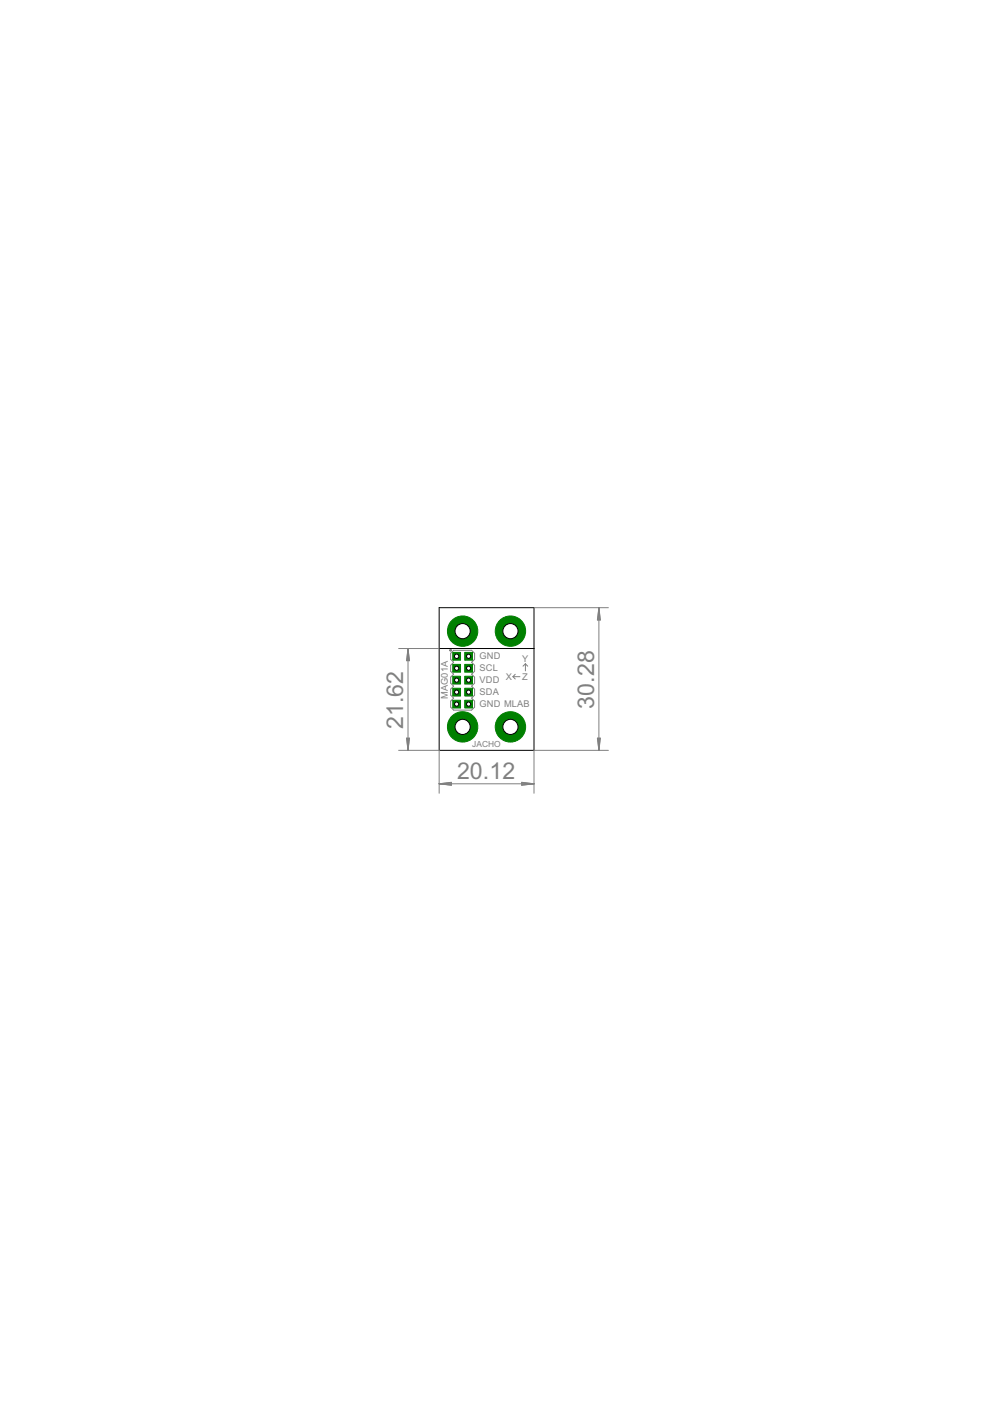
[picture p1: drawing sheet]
<svg xmlns="http://www.w3.org/2000/svg" width="210mm" height="297mm" viewBox="0 0 210 297" stroke-linecap="round" stroke-linejoin="round" font-family="sans-serif">
<path d="M95.5 138.5l.7-.6h3.8l.6 .6v1.3l-.6 .6 .6 .7v1.2l-.6 .6 .6 .7v1.2l-.6 .7 .6 .6v1.3l-.6 .6 .6 .7v1.2l-.6 .7h-3.8l-.7-.7v-1.2l.7-.7-.7-.6v-1.3l.7-.6-.7-.7v-1.2l.7-.7-.7-.6v-1.2l.7-.7-.7-.6zM108.8 143.5h1.4M108.8 143.5l.4 .5M109.2 143l-.4 .5M111.4 140.7v1.5M111.4 140.7l.5 .5M111.4 140.7l-.5 .5" fill="none" stroke="#808080" stroke-width=".21"/>
<path d="M95.4 137.7h.3v.3h-.3v-.1h.2h-.2z" fill-rule="evenodd" fill="#808080" stroke="#808080" stroke-width=".21"/>
<path d="M96 138.3h1.6v1.7h-1.6z" fill="#008000" stroke="#008000" stroke-width=".21"/>
<circle cx="96.8" cy="139.1" r=".47" fill="#fff" stroke="#000" stroke-width=".21"/>
<path d="M96 140.9h1.6v1.6h-1.6z" fill="#008000" stroke="#008000" stroke-width=".21"/>
<circle cx="96.8" cy="141.7" r=".44" fill="#fff" stroke="#000" stroke-width=".21"/>
<path d="M96 143.4h1.6v1.6h-1.6z" fill="#008000" stroke="#008000" stroke-width=".21"/>
<circle cx="96.8" cy="144.2" r=".44" fill="#fff" stroke="#000" stroke-width=".21"/>
<path d="M96 145.9h1.6v1.7h-1.6z" fill="#008000" stroke="#008000" stroke-width=".21"/>
<circle cx="96.8" cy="146.7" r=".44" fill="#fff" stroke="#000" stroke-width=".21"/>
<path d="M96 148.5h1.6v1.6h-1.6z" fill="#008000" stroke="#008000" stroke-width=".21"/>
<circle cx="96.8" cy="149.3" r=".44" fill="#fff" stroke="#000" stroke-width=".21"/>
<path d="M98.5 138.3h1.7v1.7h-1.7z" fill="#008000" stroke="#008000" stroke-width=".21"/>
<circle cx="99.4" cy="139.1" r=".44" fill="#fff" stroke="#000" stroke-width=".21"/>
<path d="M98.5 140.9h1.7v1.6h-1.7z" fill="#008000" stroke="#008000" stroke-width=".21"/>
<circle cx="99.4" cy="141.7" r=".44" fill="#fff" stroke="#000" stroke-width=".21"/>
<path d="M98.5 143.4h1.7v1.6h-1.7z" fill="#008000" stroke="#008000" stroke-width=".21"/>
<circle cx="99.4" cy="144.2" r=".44" fill="#fff" stroke="#000" stroke-width=".21"/>
<path d="M98.5 145.9h1.7v1.7h-1.7z" fill="#008000" stroke="#008000" stroke-width=".21"/>
<circle cx="99.4" cy="146.7" r=".44" fill="#fff" stroke="#000" stroke-width=".21"/>
<path d="M98.5 148.5h1.7v1.6h-1.7z" fill="#008000" stroke="#008000" stroke-width=".21"/>
<circle cx="99.4" cy="149.3" r=".44" fill="#fff" stroke="#000" stroke-width=".21"/>
<circle cx="98.1" cy="154.1" r="3.2" fill="#008000" stroke="#008000" stroke-width=".21"/>
<circle cx="98.1" cy="154.1" r="1.61" fill="#fff" stroke="#000" stroke-width=".21"/>
<circle cx="98.1" cy="133.8" r="3.2" fill="#008000" stroke="#008000" stroke-width=".21"/>
<circle cx="98.1" cy="133.8" r="1.61" fill="#fff" stroke="#000" stroke-width=".21"/>
<circle cx="108.2" cy="154.1" r="3.2" fill="#008000" stroke="#008000" stroke-width=".21"/>
<circle cx="108.2" cy="154.1" r="1.61" fill="#fff" stroke="#000" stroke-width=".21"/>
<circle cx="108.2" cy="133.8" r="3.2" fill="#008000" stroke="#008000" stroke-width=".21"/>
<circle cx="108.2" cy="133.8" r="1.61" fill="#fff" stroke="#000" stroke-width=".21"/>
<path d="M93.1 128.8h20.1v30.3h-20.1zM93.1 137.5h20.1" fill="none" stroke="#000" stroke-width=".21"/>
<g fill="none" stroke="#808080" stroke-width=".21">
<path d="M84.5 137.5h8.6M86.5 137.5v21.6M86.5 137.5l.3 2.6h-.6zM86.5 137.5l-.1 2.6M86.5 137.5l.1 2.6M86.5 137.5l-.2 2.6M86.5 137.5l.3 2.6M113.2 128.8h15.8M127 128.8v30.3M127 128.8l.3 2.6h-.6zM127 128.8l-.1 2.6M127 128.8l.1 2.6"/>
<path d="M127 128.8l-.3 2.6M127 128.8l.2 2.6M84.5 159.1h8.6v9.1M86.2 156.5h.6l-.3 2.6zM86.3 156.5l.2 2.6M86.4 156.5l.1 2.6M86.6 156.5l-.1 2.6M86.8 156.5l-.3 2.6M126.7 156.5h.6l-.3 2.6zM126.7 156.5l.3 2.6M126.9 156.5l.1 2.6M127.1 156.5l-.1 2.6"/>
<path d="M127.2 156.5l-.2 2.6M129 159.1h-15.8v9.1M93.1 166.2h20.1M93.1 166.2l2.6-.3v.6zM93.1 166.2l2.6 .1M93.1 166.2l2.6 .3M95.7 166.1l-2.6 .1M95.7 165.9l-2.6 .3M110.6 165.9l2.6 .3-2.6 .3zM110.6 166.1l2.6 .1M110.6 165.9l2.6 .3M113.2 166.2l-2.6 .1"/>
<path d="M113.2 166.2l-2.6 .3"/>
</g>
<g font-size="5.5" fill="#808080">
<text x="85.5" y="154.6" transform="rotate(-90 85.5 154.6)">21.62</text>
<text x="126" y="150.2" transform="rotate(-90 126 150.2)">30.28</text>
<text x="96.9" y="165.2">20.12</text>
</g>
<g font-size="2.2" fill="#808080">
<text x="101.7" y="139.8">GND</text>
<text x="101.7" y="142.3">SCL</text>
<text x="110.7" y="140.4">Y</text>
<text x="95" y="148.2" transform="rotate(-90 95 148.2)">MAG01A</text>
<text x="101.7" y="150">GND MLAB</text>
<text x="101.7" y="144.9">VDD</text>
<text x="101.7" y="147.4">SDA</text>
<text x="107.2" y="144.2">X</text>
<text x="110.7" y="144.2">Z</text>
</g>
<text font-size="2" fill="#808080" x="100.1" y="158.3">JACHO</text>
</svg>
